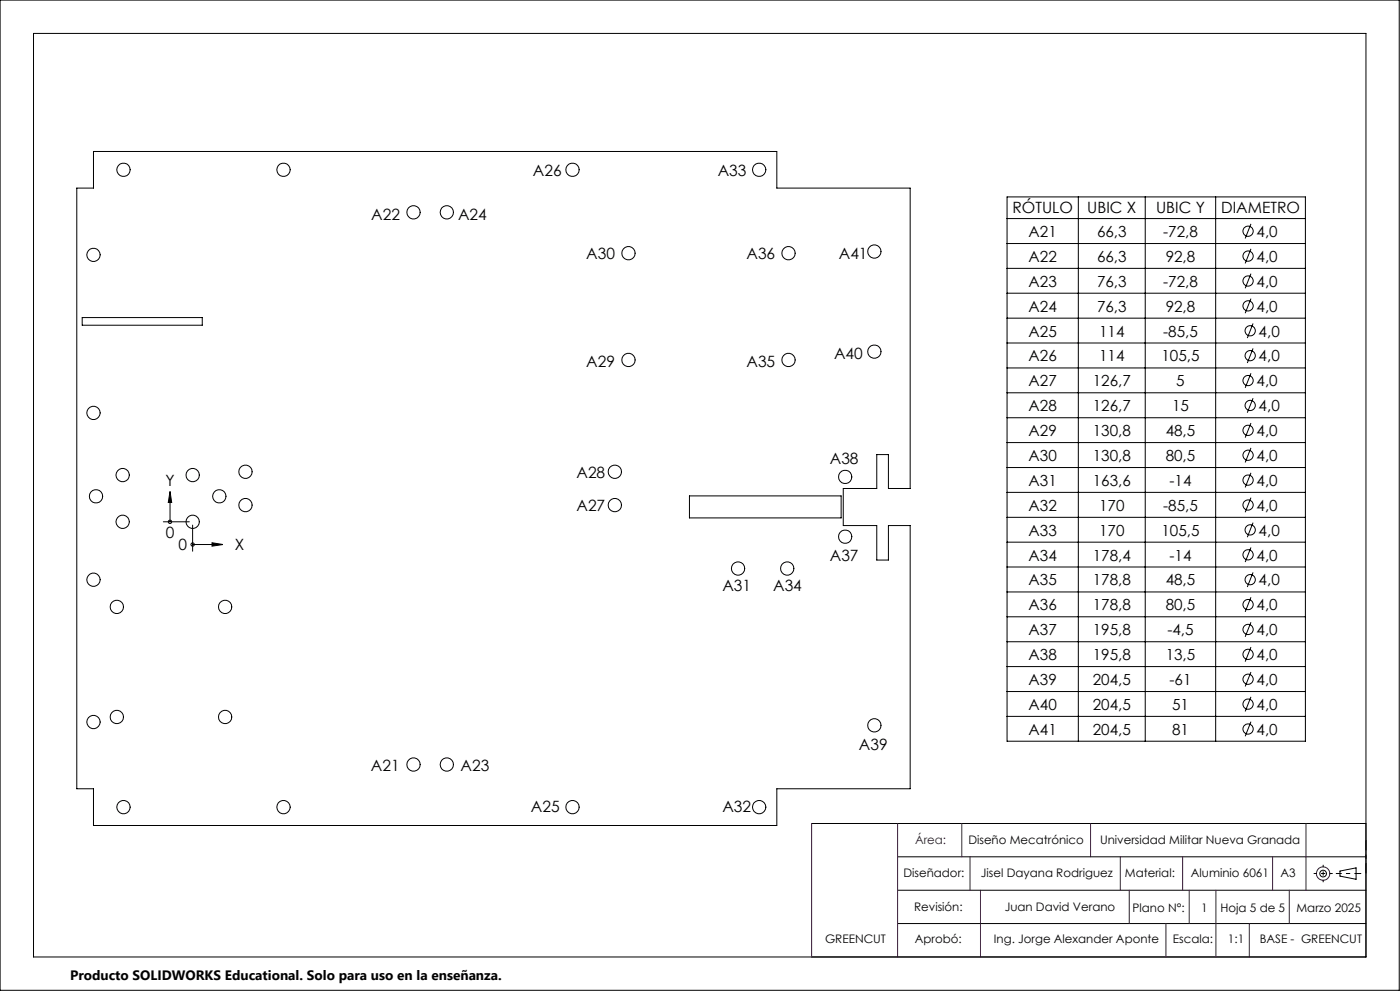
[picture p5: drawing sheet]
<svg xmlns="http://www.w3.org/2000/svg" width="420mm" height="297mm" viewBox="0 0 420 297" stroke-linecap="round" stroke-linejoin="round" font-family="sans-serif">
<g fill="none" stroke="#000" stroke-width=".3">
<path d="M0 0h419.8v296.8h-419.8zM10.1 10h399.7v276.8h-399.7zM28 45.4h205v11h40v90h-6.5v-10.2h-3.5v10.2h-10v11.1h10v10.3h3.5v-10.3h6.5v78.9h-40v11h-205v-11h-5v-180h5zM302.1 59h89.5v163.1h-89.5zM323.5 59v163.1M343.6 59v163.1M364.7 59v163.1M302.1 65.5h89.5M302.1 73h89.5M375.3 67.1l-1.7 4.4M375.3 74.6l-1.7 4.3M24.7 95.2h36v2.3h-36z"/>
<path d="M302.1 80.4h89.5M302.1 87.9h89.5M302.1 95.4h89.5M375.3 82l-1.7 4.4M375.3 89.5l-1.7 4.4M375.9 96.9l-1.7 4.4M302.1 102.8h89.5M302.1 110.3h89.5M302.1 117.7h89.5M375.3 111.9l-1.7 4.3M375.9 104.4l-1.7 4.4M375.9 119.3l-1.7 4.4"/>
<path d="M302.1 125.2h89.5M302.1 132.6h89.5M375.3 126.8l-1.7 4.4M375.3 134.2l-1.7 4.4M49 156.4h7.8M51 147.3l.5 3.3h-1zM51 150.6v5.8M57.8 157.4v7.8M206.8 148.6h45.5v6.6h-45.5zM302.1 140.1h89.5M302.1 147.6h89.5M302.1 155h89.5"/>
<path d="M375.3 141.7l-1.7 4.4M375.3 149.2l-1.7 4.3M375.9 156.6l-1.7 4.4M57.8 163.2h5.8M63.6 162.7l3.3 .5-3.3 .5zM302.1 162.5h89.5M302.1 169.9h89.5M302.1 177.4h89.5M375.3 164.1l-1.7 4.3M375.3 179l-1.7 4.4M375.9 171.6l-1.7 4.3M302.1 184.9h89.5"/>
<path d="M302.1 192.3h89.5M302.1 199.8h89.5M375.3 186.5l-1.7 4.3M375.3 193.9l-1.7 4.4M302.1 207.3h89.5M302.1 214.7h89.5M375.3 201.4l-1.7 4.3M375.3 208.8l-1.7 4.4M375.3 216.3l-1.7 4.4M243.5 246.8h166.3M269.3 256.8h140.5M269.3 266.8h140.5"/>
<path d="M269.3 276.8h140.5M400.9 261.8h1.1M402 261.1l4.8-1v3.4l-4.8-.9zM406.8 261.8h1.5"/>
<circle cx="37" cy="50.9" r="2.01"/>
<circle cx="85" cy="50.9" r="2.02"/>
<circle cx="171.7" cy="50.9" r="2.01"/>
<circle cx="227.8" cy="50.9" r="2.01"/>
<circle cx="28.1" cy="76.4" r="2"/>
<circle cx="124" cy="63.6" r="2"/>
<circle cx="134" cy="63.6" r="2"/>
<circle cx="188.5" cy="75.9" r="2"/>
<circle cx="236.6" cy="75.9" r="2"/>
<circle cx="262.3" cy="75.4" r="2"/>
<circle cx="374.4" cy="69.3" r="1.53"/>
<circle cx="374.4" cy="76.7" r="1.53"/>
<circle cx="374.4" cy="91.7" r="1.53"/>
<circle cx="374.4" cy="84.2" r="1.53"/>
<circle cx="375.1" cy="99.1" r="1.53"/>
<circle cx="188.5" cy="107.9" r="2"/>
<circle cx="236.6" cy="107.9" r="2"/>
<circle cx="262.3" cy="105.4" r="2"/>
<circle cx="374.4" cy="114" r="1.54"/>
<circle cx="375.1" cy="106.6" r="1.53"/>
<circle cx="28.1" cy="123.8" r="2"/>
<circle cx="374.4" cy="129" r="1.54"/>
<circle cx="374.4" cy="136.4" r="1.53"/>
<circle cx="375.1" cy="121.5" r="1.53"/>
<circle cx="28.8" cy="148.7" r="2.01"/>
<circle cx="36.8" cy="142.4" r="2"/>
<circle cx="36.8" cy="156.4" r="2"/>
<circle cx="51" cy="156.4" r=".5"/>
<circle cx="57.8" cy="142.4" r="2"/>
<circle cx="57.8" cy="156.4" r="2"/>
<circle cx="65.8" cy="148.7" r="2.01"/>
<circle cx="73.6" cy="151.4" r="2"/>
<circle cx="73.6" cy="141.4" r="2"/>
<circle cx="184.4" cy="151.4" r="2"/>
<circle cx="184.4" cy="141.4" r="2"/>
<circle cx="253.5" cy="142.9" r="2.01"/>
<circle cx="374.4" cy="143.9" r="1.53"/>
<circle cx="374.4" cy="151.4" r="1.53"/>
<circle cx="375.1" cy="158.8" r="1.53"/>
<circle cx="28.1" cy="173.7" r="2"/>
<circle cx="57.8" cy="163.2" r=".5"/>
<circle cx="221.4" cy="170.4" r="2"/>
<circle cx="236.2" cy="170.4" r="2"/>
<circle cx="253.5" cy="160.8" r="2.01"/>
<circle cx="374.4" cy="166.3" r="1.53"/>
<circle cx="375.1" cy="173.7" r="1.53"/>
<circle cx="35" cy="181.9" r="2"/>
<circle cx="67.5" cy="181.9" r="2"/>
<circle cx="374.4" cy="196.1" r="1.54"/>
<circle cx="374.4" cy="181.2" r="1.53"/>
<circle cx="374.4" cy="188.6" r="1.53"/>
<circle cx="28.1" cy="216.4" r="2"/>
<circle cx="35" cy="214.9" r="2"/>
<circle cx="67.5" cy="214.9" r="2"/>
<circle cx="262.3" cy="217.4" r="2"/>
<circle cx="374.4" cy="211" r="1.54"/>
<circle cx="374.4" cy="218.5" r="1.53"/>
<circle cx="374.4" cy="203.6" r="1.53"/>
<circle cx="124" cy="229.1" r="2"/>
<circle cx="134" cy="229.1" r="2"/>
<circle cx="37.1" cy="241.9" r="2"/>
<circle cx="85.1" cy="241.9" r="2.01"/>
<circle cx="171.7" cy="241.9" r="2"/>
<circle cx="227.8" cy="241.9" r="2"/>
<circle cx="396.9" cy="261.8" r="1.01"/>
</g>
<g fill="none" stroke="#400040" stroke-width=".3">
<path d="M243.5 246.8v40M269.3 246.8v40M288.5 246.8v10M291 256.8v10M327.2 246.8v10M336.1 256.8v10M354.8 256.8v10M381.8 256.8v10M391.8 246.8v20M294.1 266.8v20M338.8 266.8v10M349.8 276.8v10"/>
<path d="M356.8 266.8v10M364.8 266.8v20M374.8 276.8v10M386.8 266.8v10"/>
<circle cx="396.9" cy="261.8" r="2"/>
</g>
<path d="M409.8 251.8v9.9" fill="none" stroke="#000" stroke-width=".3" stroke-dasharray="15.2 1.3 1.3 1.3" stroke-dashoffset="12.2" stroke-linecap="butt"/>
<path d="M394.1 261.8h5.7" fill="none" stroke="#000" stroke-width=".3" stroke-dasharray="15.2 1.3 1.3 1.3" stroke-dashoffset="14.3" stroke-linecap="butt"/>
<path d="M397 259.2v5.2" fill="none" stroke="#000" stroke-width=".3" stroke-dasharray="15.2 1.3 1.3 1.3" stroke-dashoffset="14.5" stroke-linecap="butt"/>
<path d="M406.9 261.8h-4.9" fill="none" stroke="#000" stroke-width=".3" stroke-dasharray="15.2 1.3 1.3 1.3" stroke-dashoffset="14.7" stroke-linecap="butt"/>
<path d="M63.6 162.7l3.3 .5-3.3 .5zM51 147.3l.5 3.3h-1z" fill="#000"/>
<g font-size="4.7">
<text x="159.9" y="52.8">A26</text>
<text x="215.3" y="52.8">A33</text>
<text x="111.4" y="66">A22</text>
<text x="137.4" y="66">A24</text>
<text x="303.7" y="63.9">RÓTULO</text>
<text x="326.2" y="63.9">UBIC X</text>
<text x="346.8" y="63.9">UBIC Y</text>
<text x="366.4" y="63.9">DIAMETRO</text>
<text x="175.9" y="77.6">A30</text>
<text x="223.9" y="77.6">A36</text>
<text x="251.7" y="77.6">A41</text>
<text x="250.2" y="107.5">A40</text>
<text x="175.9" y="110">A29</text>
<text x="223.9" y="110">A35</text>
<text x="173" y="143.3">A28</text>
<text x="249" y="139.2">A38</text>
<text x="49.6" y="145.5">Y</text>
<text x="173" y="153.2">A27</text>
<text x="49.7" y="161.1">0</text>
<text x="53.5" y="164.9">0</text>
<text x="70.4" y="165">X</text>
<text x="249" y="168.1">A37</text>
<text x="216.7" y="177.1">A31</text>
<text x="232" y="177.1">A34</text>
<text x="257.7" y="224.6">A39</text>
<text x="111.3" y="231">A21</text>
<text x="138.2" y="231">A23</text>
<text x="159.3" y="243.5">A25</text>
<text x="216.7" y="243.5">A32</text>
</g>
<g font-size="4.6">
<text x="308.6" y="71">A21</text>
<text x="329.1" y="71">66,3</text>
<text x="348.9" y="71">-72,8</text>
<text x="377" y="71">4,0</text>
<text x="308.6" y="78.5">A22</text>
<text x="329.1" y="78.5">66,3</text>
<text x="349.7" y="78.5">92,8</text>
<text x="377" y="78.5">4,0</text>
<text x="308.6" y="85.9">A23</text>
<text x="329.1" y="85.9">76,3</text>
<text x="348.9" y="85.9">-72,8</text>
<text x="377" y="85.9">4,0</text>
<text x="308.6" y="93.4">A24</text>
<text x="329.1" y="93.4">76,3</text>
<text x="349.7" y="93.4">92,8</text>
<text x="377" y="93.4">4,0</text>
<text x="308.6" y="100.9">A25</text>
<text x="329.7" y="100.9">114</text>
<text x="348.9" y="100.9">-85,5</text>
<text x="377.6" y="100.9">4,0</text>
<text x="308.6" y="108.3">A26</text>
<text x="329.7" y="108.3">114</text>
<text x="348.4" y="108.3">105,5</text>
<text x="377.6" y="108.3">4,0</text>
<text x="308.6" y="115.8">A27</text>
<text x="327.8" y="115.8">126,7</text>
<text x="352.9" y="115.8">5</text>
<text x="377" y="115.8">4,0</text>
<text x="308.6" y="123.2">A28</text>
<text x="327.8" y="123.2">126,7</text>
<text x="351.6" y="123.2">15</text>
<text x="377.6" y="123.2">4,0</text>
<text x="308.6" y="130.7">A29</text>
<text x="327.8" y="130.7">130,8</text>
<text x="349.7" y="130.7">48,5</text>
<text x="377" y="130.7">4,0</text>
<text x="308.6" y="138.1">A30</text>
<text x="327.8" y="138.1">130,8</text>
<text x="349.7" y="138.1">80,5</text>
<text x="377" y="138.1">4,0</text>
<text x="308.6" y="145.6">A31</text>
<text x="327.8" y="145.6">163,6</text>
<text x="350.8" y="145.6">-14</text>
<text x="377" y="145.6">4,0</text>
<text x="308.6" y="153.1">A32</text>
<text x="329.7" y="153.1">170</text>
<text x="348.9" y="153.1">-85,5</text>
<text x="377" y="153.1">4,0</text>
<text x="308.6" y="160.5">A33</text>
<text x="329.7" y="160.5">170</text>
<text x="348.4" y="160.5">105,5</text>
<text x="377.6" y="160.5">4,0</text>
<text x="308.6" y="168">A34</text>
<text x="327.8" y="168">178,4</text>
<text x="350.8" y="168">-14</text>
<text x="377" y="168">4,0</text>
<text x="308.6" y="175.4">A35</text>
<text x="327.8" y="175.4">178,8</text>
<text x="349.7" y="175.4">48,5</text>
<text x="377.6" y="175.4">4,0</text>
<text x="308.6" y="182.9">A36</text>
<text x="327.8" y="182.9">178,8</text>
<text x="349.7" y="182.9">80,5</text>
<text x="377" y="182.9">4,0</text>
<text x="308.6" y="190.4">A37</text>
<text x="327.8" y="190.4">195,8</text>
<text x="350.2" y="190.4">-4,5</text>
<text x="377" y="190.4">4,0</text>
<text x="308.6" y="197.8">A38</text>
<text x="327.8" y="197.8">195,8</text>
<text x="349.7" y="197.8">13,5</text>
<text x="377" y="197.8">4,0</text>
<text x="308.6" y="205.3">A39</text>
<text x="327.8" y="205.3">204,5</text>
<text x="350.8" y="205.3">-61</text>
<text x="377" y="205.3">4,0</text>
<text x="308.6" y="212.7">A40</text>
<text x="327.8" y="212.7">204,5</text>
<text x="351.6" y="212.7">51</text>
<text x="377" y="212.7">4,0</text>
<text x="308.6" y="220.2">A41</text>
<text x="327.8" y="220.2">204,5</text>
<text x="351.6" y="220.2">81</text>
<text x="377" y="220.2">4,0</text>
</g>
<text font-size="4.1" x="21" y="293.7">Producto SOLIDWORKS Educational. Solo para uso en la enseñanza.</text>
<text font-size="3.5" fill="#400040" x="274.5" y="252.9">Área:</text>
<g font-size="3.5">
<text x="290.5" y="252.9">Diseño Mecatrónico</text>
<text x="330" y="252.9">Universidad Militar Nueva Granada</text>
<text x="271" y="262.7">Diseñador:</text>
<text x="294.3" y="262.8">Jisel Dayana Rodriguez</text>
<text x="337.5" y="262.8">Material:</text>
<text x="357.3" y="262.8">Aluminio 6061</text>
<text x="384.1" y="262.8">A3</text>
<text x="274.2" y="273">Revisión:</text>
<text x="301.4" y="273">Juan David Verano</text>
<text x="339.8" y="273.3">Plano N°:</text>
<text x="360.4" y="273.3">1</text>
<text x="366.2" y="273.3">Hoja 5 de 5</text>
<text x="388.9" y="273.3">Marzo 2025</text>
<text x="247.5" y="282.7">GREENCUT</text>
<text x="274.5" y="282.7">Aprobó:</text>
<text x="298.2" y="282.7">Ing. Jorge Alexander Aponte</text>
<text x="351.9" y="282.7">Escala:</text>
<text x="368.4" y="282.7">1:1</text>
<text x="377.9" y="282.7">BASE - GREENCUT</text>
</g>
</svg>
